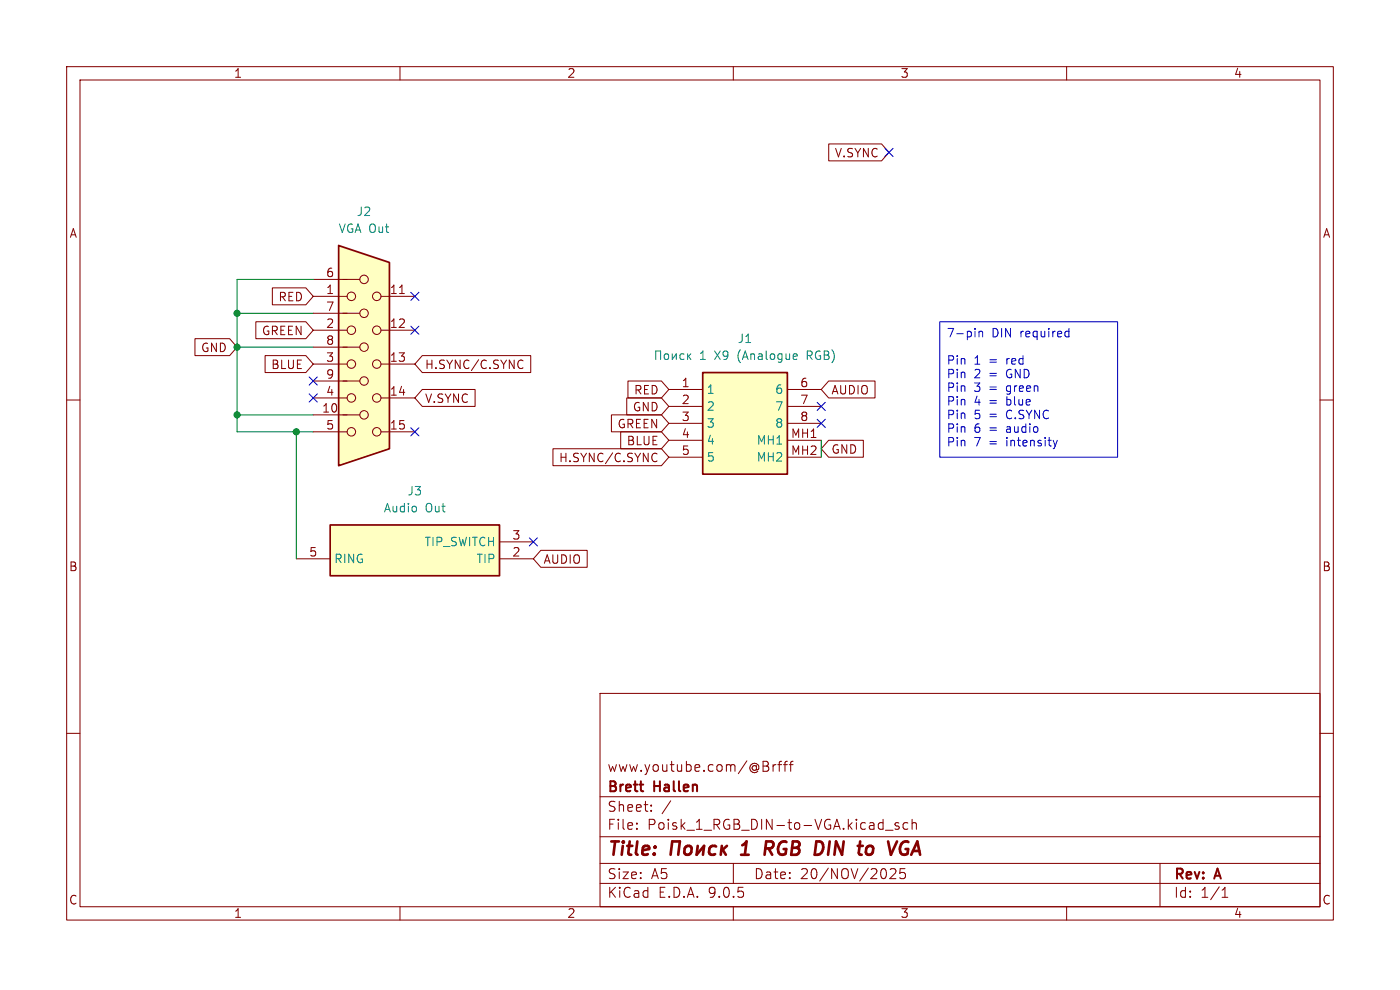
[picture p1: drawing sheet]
<svg xmlns="http://www.w3.org/2000/svg" width="297mm" height="210mm" viewBox="0 0 297 210" stroke-linecap="round" stroke-linejoin="round" font-family="sans-serif">
<g fill="none" stroke="#840000" stroke-width=".22">
<path d="M14.1 14.1h268.8v181.1h-268.8zM17 17h263v175.3h-263zM84.9 14.1v2.9M155.6 14.1v2.9M226.3 14.1v2.9M14.1 84.9h2.9M280 84.9h2.9M14.1 155.6h2.9M127.3 147.1h152.7v45.2h-152.7zM280 155.6h2.9M127.3 177.5h152.7M127.3 169h152.7"/>
<path d="M135.1 175.7v.2M135.1 174.6v.2M138.1 171.9v.2M138.1 170.8v.2M142.3 169.9l-1.8 2.7M163 162.7v.7M164 162.2v1.4M164.6 162.2l-.4 .1-.2 .3M165 162.2h.8M165.8 161.5l-.4 .1-.1 .2v1.8M166.2 162.2h.8M167 161.5l-.4 .1-.1 .2v1.8"/>
<path d="M167.4 162.2h.8M168.2 161.5l-.4 .1-.1 .2v1.8M187.8 176.1h1.7M190.7 174.6l-.5-.1-.3 .3 .1 .3 .7 .2v.5h-.8M192.6 174.6l-.6-.1-.4 .4v.6l.2 .3h.8M193.5 174.7a.53 .53 0 0 1 .9 .1v1.1M193.5 173.8v2.1M84.9 192.3v2.9M127.3 187.4h152.7M127.3 183.2h152.7M155.6 192.3v2.9M155.6 183.2v4.2"/>
<path d="M188.9 184.5l.3-.2 .7 .1a.58 .58 0 0 1 .1 .8l-1.2 1.2h1.3M192 184.3h-1l-.1 1 .3-.2 .7 .1 .2 .3-.1 .7-.3 .2h-.5l-.3-.2M226.3 192.3v2.9M246.1 183.2v9.1M259.3 190.3h1.2M259.3 188.8l.6-.6v2.1"/>
</g>
<g fill="none" stroke="#840000" stroke-width=".57">
<path d="M145.4 179.7a.73 .73 0 0 1 .8-.3 .73 .73 0 0 1 .5 .6l-.1 .8a.77 .77 0 0 1-.7 .5 .77 .77 0 0 1-.7-.5zM148 179.4l-.2 1.9 1.6-1.9-.3 1.9M151.9 179.6a.93 .93 0 0 0-1.4 .4l-.1 .8 .2 .4 .3 .1 .8-.1M153.1 179.4l-.2 1.9M154.2 179.4l-1.2 1.1M158.1 178.9l-.6 .4M162.4 180h1a.78 .78 0 0 0 .7-.7 .78 .78 0 0 0-.5-.8h-1.1l-.3 2.8M163 180l.8 1.3M166.8 178.6a1.3 1.3 0 0 0-1.3 .2 1.3 1.3 0 0 0-.5 1.3 .97 .97 0 0 0 .5 1.1 .97 .97 0 0 0 1.2-.1l.1-1h-.5M168 179.8h1M168.2 178.5h.9a.69 .69 0 0 1 .5 .7 .69 .69 0 0 1-.6 .6l.4 .2a.82 .82 0 0 1-.5 1.3h-1zM173.2 178.5h.7a1.37 1.37 0 0 1 .5 2.1 1.28 1.28 0 0 1-1.6 .7z"/>
<path d="M184.8 179.4l.5 .6-.1 .8-.6 .5M191.6 178.6l.4-.1 .7 .1M194.6 178.5l-1.3 2.8M142.3 181.3l.3-2.8h1.6l-.3 2.8M153.3 180.2l.7 1.1M157.2 181.3h1.6M192.1 180.1h.6l-.2 1-.5 .2"/>
</g>
<path d="M71.8 52.1l10.8 3.6v39.5l-10.8 3.6z" fill="#ffffc2"/>
<path d="M71.8 52.1l10.8 3.6v39.5l-10.8 3.6z" fill="none" stroke="#840000" stroke-width=".36"/>
<g fill="none" stroke="#840000" stroke-width=".22">
<path d="M66.5 59.3h9.8M66.5 66.5h9.8M66.5 73.6h9.8M66.5 62.9h7.1M66.5 70h7.1M66.5 77.2h7.1M80.8 62.9h7.2M80.8 70h7.2M80.8 77.2h7.2M84.8 62.3h1M66.5 80.8h9.8M66.5 88h9.8"/>
<path d="M66.5 84.4h7.1M66.5 91.6h7.1M80.8 84.4h7.2M80.8 91.6h7.2"/>
<circle cx="77.2" cy="59.3" r=".9"/>
<circle cx="74.5" cy="77.2" r=".9"/>
<circle cx="74.5" cy="70" r=".9"/>
<circle cx="74.5" cy="62.9" r=".9"/>
<circle cx="77.2" cy="66.5" r=".9"/>
<circle cx="77.2" cy="73.6" r=".9"/>
<circle cx="79.9" cy="77.2" r=".9"/>
<circle cx="79.9" cy="70" r=".9"/>
<circle cx="79.9" cy="62.9" r=".9"/>
<circle cx="74.5" cy="91.6" r=".9"/>
<circle cx="74.5" cy="84.4" r=".9"/>
<circle cx="77.2" cy="80.8" r=".9"/>
<circle cx="77.2" cy="88" r=".9"/>
<circle cx="79.9" cy="91.6" r=".9"/>
<circle cx="79.9" cy="84.4" r=".9"/>
</g>
<path d="M70 111.4h36v10.7h-36z" fill="#ffffc2"/>
<path d="M70 111.4h36v10.7h-36z" fill="none" stroke="#840000" stroke-width=".36"/>
<path d="M62.9 118.5h7.1M106 118.5h7.2M106 115h7.2" fill="none" stroke="#840000" stroke-width=".22"/>
<path d="M149.1 79h17.9v21.6h-17.9z" fill="#ffffc2"/>
<path d="M149.1 79h17.9v21.6h-17.9z" fill="none" stroke="#840000" stroke-width=".36"/>
<g fill="none" stroke="#840000" stroke-width=".22">
<path d="M175.8 30.5h11.2l1.6 1.8-1.6 1.8h-11.2zM41.4 71.8h7.3l1.6 1.8-1.6 1.8h-7.3zM54.3 68.3h10.6l1.6 1.7-1.6 1.8h-10.6zM56.2 75.4h8.7l1.6 1.8-1.6 1.8h-8.7zM57.8 61.1h7.1l1.6 1.8-1.6 1.8h-7.1zM89.6 75.4h23v3.6h-23l-1.6-1.8zM110.2 76.5l.4-.1 .4 .2M111 78l-.4 .2-.4-.1M89.6 82.6h11.2v3.6h-11.2l-1.6-1.8zM117.3 95.2h23l1.6 1.8-1.6 1.8h-23zM129.7 88h10.6l1.6 1.8-1.6 1.8h-10.6zM131.7 91.6h8.6l1.6 1.8-1.6 1.8h-8.6z"/>
<path d="M133 84.4h7.3l1.6 1.8-1.6 1.8h-7.3zM133.2 80.8h7.1l1.6 1.8-1.6 1.8h-7.1zM138.6 96.2l.4-.1 .4 .2M139.4 97.8l-.4 .1h-.4M141.9 82.6h7.2M141.9 86.2h7.2M141.9 89.8h7.2M141.9 93.4h7.2M141.9 97h7.2M167 82.6h7.2M167 86.2h7.2M167 89.8h7.2"/>
<path d="M167 93.4h7.2M167 97h7.2M175.8 80.8h9.8v3.6h-9.8l-1.6-1.8zM175.8 93.4h7.4v3.6h-7.4l-1.6-1.8zM114.7 116.7h9.9v3.6h-9.9l-1.5-1.8z"/>
</g>
<path d="M139.1 76.3v-1.8h1v1.8M141 75.2l.3-.1 .5 .1v.7l-.1 .3-.4 .1-.3-.2zM142.6 75.1v1.2l.9-1.2v1.2M145.1 75.1h-.5l-.4 .3v.5l.2 .3h.7M145.9 75.1v1.2M146 75.6l.6 .7M146.6 75.1l-.7 .6M151.6 74.5l1.2 1.8M152.8 74.5l-1.2 1.8M154.4 75.2l-.3 .4h-.4l-.3-.4 .2-.7h.5l.2 .1a1.19 1.19 0 0 1-.4 1.7h-.3M168.9 75.1l.2 .4-.8 .2M169 76.2l-.1 .1" fill="none" stroke="#008484" stroke-width=".22"/>
<path d="M66.5 59.3h-16.2v32.3h16.2M50.3 66.5h16.2M50.3 73.6h16.2M50.3 88h16.2M62.9 91.6v26.9M174.2 93.4v3.6" fill="none" stroke="#008400" stroke-width=".22"/>
<g fill="none" stroke="#000084" stroke-width=".22">
<path d="M187.7 31.5l1.8 1.7M189.5 31.5l-1.8 1.7M65.6 80l1.7 1.7M67.3 80l-1.7 1.7M87.1 69.2l1.8 1.7M87.1 62l1.8 1.7M88.9 69.2l-1.8 1.7M88.9 62l-1.8 1.7M65.6 83.6l1.7 1.7M67.3 83.6l-1.7 1.7M87.1 90.7l1.8 1.8M88.9 90.7l-1.8 1.8"/>
<path d="M173.4 88.9l1.7 1.8M173.4 85.4l1.7 1.7M175.1 88.9l-1.7 1.8M175.1 85.4l-1.7 1.7M112.3 114.1l1.7 1.7M114 114.1l-1.7 1.7"/>
</g>
<path d="M199.4 68.3h37.7v28.7h-37.7zM207.7 70.3v1.2M207.7 70.4l.3-.1 .4 .1 .1 1.1M226.3 70.3l.5 .1M226.8 69.7v1.8M226.8 71.4l-.5 .1M224.3 93.4l-.4 1.2" fill="none" stroke="#0000c2" stroke-width=".22"/>
<g fill="#008400" stroke="#008400" stroke-width=".22">
<circle cx="50.3" cy="73.6" r=".65"/>
<circle cx="50.3" cy="88" r=".65"/>
<circle cx="62.9" cy="91.6" r=".65"/>
<circle cx="50.3" cy="66.5" r=".65"/>
</g>
<g font-size="3.9" fill="#840000">
<text x="128.7" y="182.3">Title:</text>
<text x="158.6" y="182.3">1</text>
<text x="176.3" y="182.3">DIN</text>
<text x="186.8" y="182.3">to</text>
<text x="194.2" y="182.3">VGA</text>
</g>
<g font-size="3" fill="#840000">
<text x="128.7" y="164">www.youtube.com/@Brfff</text>
<text x="128.7" y="172.5">Sheet:</text>
<text x="128.7" y="168.6">Brett</text>
<text x="138.8" y="168.6">Hallen</text>
<text x="128.7" y="176.3">File:</text>
<text x="137.3" y="176.3">Poisk_1_RGB_DIN-to-VGA.kicad_sch</text>
<text x="128.7" y="190.8">KiCad</text>
<text x="128.7" y="186.8">Size:</text>
<text x="138.1" y="186.8">A5</text>
<text x="139.6" y="190.8">E.D.A.</text>
<text x="150.4" y="190.8">9.0.5</text>
<text x="159.8" y="186.8">Date:</text>
<text x="169.7" y="186.8">20/NOV/2025</text>
<text x="248.9" y="187.1">Rev:</text>
<text x="248.9" y="190.8">Id:</text>
<text x="254.7" y="190.8">1/1</text>
<text x="257.9" y="187.1">A</text>
</g>
<g font-size="2.6" fill="#840000">
<text x="49.5" y="16.8">1</text>
<text x="120.2" y="16.8">2</text>
<text x="190.9" y="16.8">3</text>
<text x="261.6" y="16.8">4</text>
<text x="14.6" y="50.7">A</text>
<text x="280.5" y="50.7">A</text>
<text x="14.5" y="121.5">B</text>
<text x="280.4" y="121.5">B</text>
<text x="14.5" y="192.2">C</text>
<text x="49.5" y="195">1</text>
<text x="120.2" y="195">2</text>
<text x="190.9" y="195">3</text>
<text x="261.6" y="195">4</text>
<text x="280.4" y="192.2">C</text>
</g>
<g font-size="2.5" fill="#840000">
<text x="177" y="33.7">V.SYNC</text>
<text x="69" y="58.9">6</text>
<text x="58.9" y="64.2">RED</text>
<text x="69" y="62.5">1</text>
<text x="82.6" y="62.5">11</text>
<text x="55.4" y="71.4">GREEN</text>
<text x="69" y="66.1">7</text>
<text x="69" y="69.7">2</text>
<text x="82.6" y="69.7">12</text>
<text x="42.5" y="75">GND</text>
<text x="69" y="73.3">8</text>
<text x="69" y="76.9">3</text>
<text x="82.6" y="76.9">13</text>
<text x="57.4" y="78.6">BLUE</text>
<text x="69" y="80.5">9</text>
<text x="90" y="78.6">H.SYNC/C.SYNC</text>
<text x="134.4" y="84">RED</text>
<text x="144.5" y="82.3">1</text>
<text x="169.6" y="82.3">6</text>
<text x="176.2" y="84">AUDIO</text>
<text x="68.2" y="87.6">10</text>
<text x="69" y="84.1">4</text>
<text x="82.6" y="84.1">14</text>
<text x="90" y="85.8">V.SYNC</text>
<text x="134.1" y="87.6">GND</text>
<text x="144.5" y="85.9">2</text>
<text x="144.5" y="89.4">3</text>
<text x="169.6" y="85.9">7</text>
<text x="169.6" y="89.4">8</text>
<text x="69" y="91.2">5</text>
<text x="82.6" y="91.2">15</text>
<text x="130.9" y="91.2">GREEN</text>
<text x="132.8" y="94.7">BLUE</text>
<text x="144.5" y="93">4</text>
<text x="167.7" y="93">MH1</text>
<text x="118.5" y="98.3">H.SYNC/C.SYNC</text>
<text x="144.5" y="96.6">5</text>
<text x="167.7" y="96.6">MH2</text>
<text x="176.2" y="96.5">GND</text>
<text x="65.5" y="118.2">5</text>
<text x="108.6" y="118.2">2</text>
<text x="108.6" y="114.6">3</text>
<text x="115.2" y="119.9">AUDIO</text>
</g>
<g font-size="2.5" fill="#008484">
<text x="75.5" y="46.1">J2</text>
<text x="71.7" y="49.7">VGA Out</text>
<text x="148.4" y="76.7">1</text>
<text x="156.4" y="73.1">J1</text>
<text x="156.9" y="76.7">(Analogue</text>
<text x="171.8" y="76.7">RGB)</text>
<text x="149.8" y="83.8">1</text>
<text x="164.3" y="83.8">6</text>
<text x="149.8" y="87.4">2</text>
<text x="164.3" y="87.4">7</text>
<text x="149.8" y="91">3</text>
<text x="149.8" y="94.6">4</text>
<text x="160.4" y="94.6">MH1</text>
<text x="164.3" y="91">8</text>
<text x="149.8" y="98.2">5</text>
<text x="160.4" y="98.2">MH2</text>
<text x="86.3" y="105.4">J3</text>
<text x="81.3" y="109">Audio</text>
<text x="90.2" y="109">Out</text>
<text x="70.8" y="119.8">RING</text>
<text x="89.9" y="116.2">TIP_SWITCH</text>
<text x="100.9" y="119.8">TIP</text>
</g>
<g font-size="2.5" fill="#0000c2">
<text x="200.7" y="72">7-pin</text>
<text x="200.7" y="77.8">Pin</text>
<text x="206.6" y="77.8">1</text>
<text x="210" y="77.8">=</text>
<text x="210.4" y="72">DIN</text>
<text x="213.9" y="77.8">red</text>
<text x="216.6" y="72">required</text>
<text x="200.7" y="80.7">Pin</text>
<text x="200.7" y="83.6">Pin</text>
<text x="206.6" y="80.7">2</text>
<text x="206.6" y="83.6">3</text>
<text x="210" y="80.7">=</text>
<text x="210" y="83.6">=</text>
<text x="213.9" y="80.7">GND</text>
<text x="213.9" y="83.6">green</text>
<text x="200.7" y="86.5">Pin</text>
<text x="200.7" y="89.4">Pin</text>
<text x="206.6" y="86.5">4</text>
<text x="206.6" y="89.4">5</text>
<text x="210" y="86.5">=</text>
<text x="210" y="89.4">=</text>
<text x="213.9" y="86.5">blue</text>
<text x="213.9" y="89.4">C.SYNC</text>
<text x="200.7" y="92.3">Pin</text>
<text x="200.7" y="95.2">Pin</text>
<text x="206.6" y="92.3">6</text>
<text x="206.6" y="95.2">7</text>
<text x="210" y="92.3">=</text>
<text x="210" y="95.2">=</text>
<text x="213.9" y="92.3">audio</text>
<text x="213.9" y="95.2">intensity</text>
</g>
</svg>
